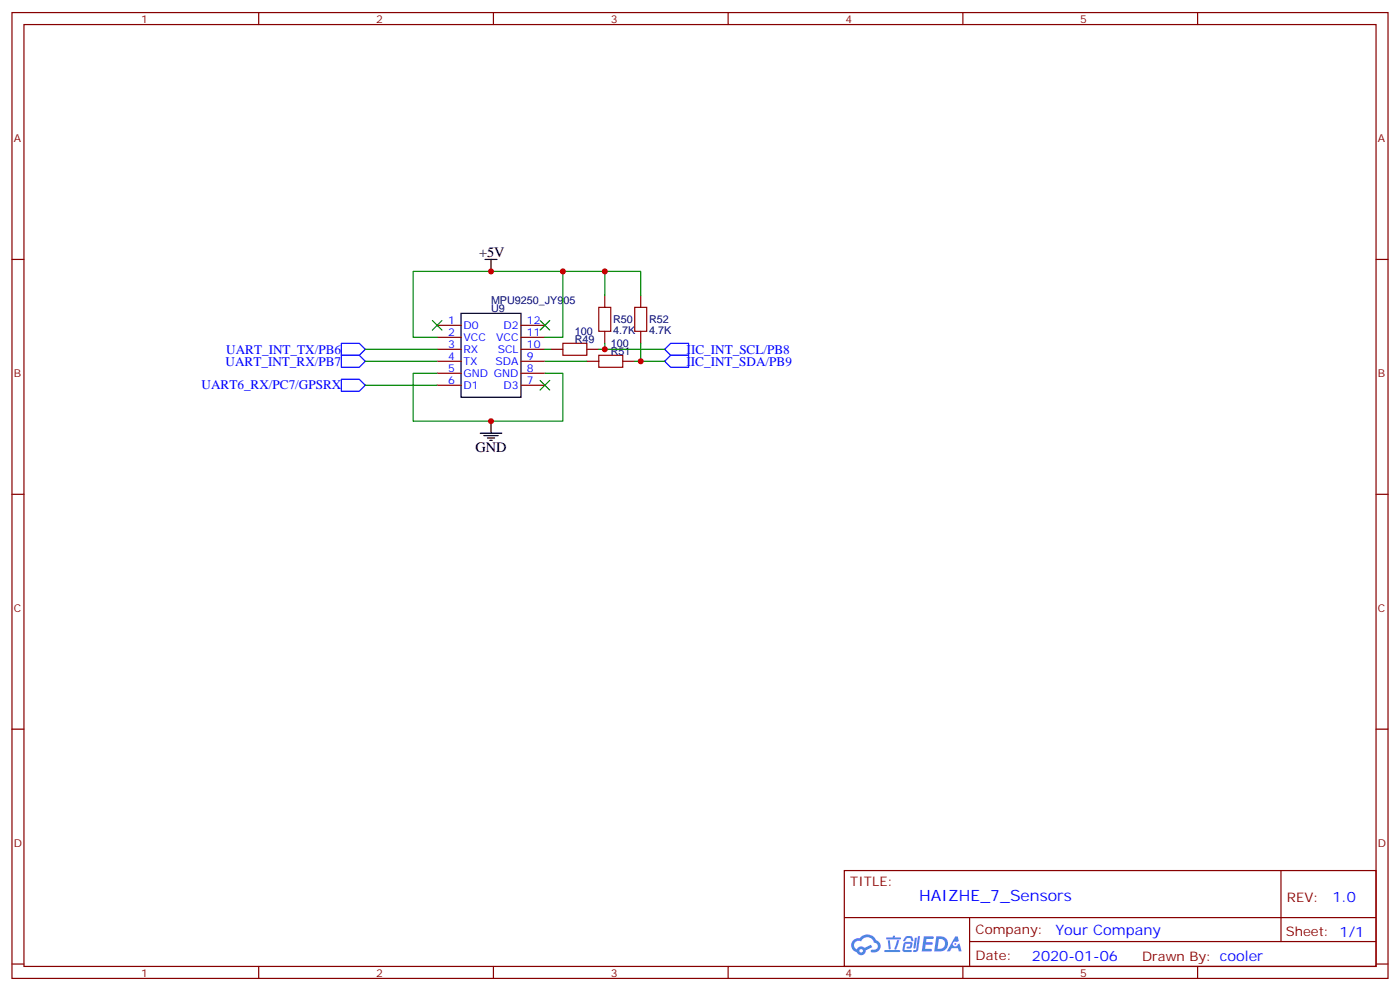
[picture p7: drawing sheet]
<svg xmlns="http://www.w3.org/2000/svg" width="412mm" height="292mm" viewBox="0 0 412 292" stroke-linecap="round" stroke-linejoin="round" font-family="sans-serif">
<g fill="none" stroke="#870000" stroke-width=".35">
<path d="M3.5 3.7h405.4v284.3h-405.4zM7.1 7.2h398.2v277.3h-398.2zM76.2 3.7v3.5M145.3 3.7v3.5M214.5 3.7v3.5M283.6 3.7v3.5M352.8 3.7v3.5M3.5 76.4h3.6M405.3 76.4h3.6M3.5 145.5h3.6M405.3 145.5h3.6M3.5 214.7h3.6"/>
<path d="M405.3 214.7h3.6M248.7 256.3h156.6v28.2h-156.6zM377.3 256.3v20.9M248.7 270.1h156.5M285.6 277.2h119.6M285.6 270.1v14.2M3.5 283.8h3.6M76.2 284.5v3.5M145.3 284.5v3.5M214.5 284.5v3.5M283.6 284.5v3.5M352.8 284.5v3.5"/>
<path d="M405.3 283.8h3.6"/>
</g>
<g fill="#5487ff">
<path d="M272.1 275.6h2.6l.3 .2-.1 .6h-2l-.1 1h1.6l.4 .4-.4 .3h-1.7l-.2 1.2 1.8 .1 .3 .3-.2 .4h-2.9z"/>
<path d="M281.4 275.7h.7l.4 1.3-.7 .3a.74 .74 0 0 0-1.1 .3 .74 .74 0 0 0 .5 1.1 .74 .74 0 0 0 .9-.7l.5-.3 .7 2.4h-.9l-.2-1h-1.9l-.5 1h-.9z"/>
<path d="M269.5 276.1h.6l-.4 2.9a.31 .31 0 0 1-.3 .3 .31 .31 0 0 1-.3-.3z"/>
<path d="M270.4 275.6h.6l-.5 4a.89 .89 0 0 1-.7 .7 .89 .89 0 0 1-.9-.3l1-.5z"/>
<path d="M266.8 275.8l.6-.2 1.2 .1 .5 1.3-.6 .1-.4-.9-1 .1a.95 .95 0 0 1-1 .8l-.1-.2z"/>
<path d="M266.4 277.5l1.8-.2a1.04 1.04 0 0 1 .6 1.1 1.04 1.04 0 0 1-.8 .9h-.7a.29 .29 0 0 1-.3-.4 .29 .29 0 0 1 .3-.2h.7l.2-.8h-1.4l-.4 1.7 1.9 .1a.29 .29 0 0 1 .3 .3 .29 .29 0 0 1-.3 .3h-2l-.4-.3 .2-2.1z"/>
<path d="M260.5 279.7h4.4a.3 .3 0 0 1 .3 .3 .3 .3 0 0 1-.3 .3h-4.3z"/>
<path d="M264.3 276.8h.6l-.5 1.6a1.02 1.02 0 0 1-.7 1.2l-.2-.3z"/>
<path d="M261.5 276.8h.6l.3 2.4-.3 .3-.3-.2z"/>
<path d="M261.1 276h1.9l.2-.5h.5l-.1 .5h1.5a.29 .29 0 0 1 .3 .3 .29 .29 0 0 1-.3 .3h-3.9z"/>
<path d="M275.8 275.6l-.6 4.5h1.4a2.27 2.27 0 0 0 2.7-2.3 2.27 2.27 0 0 0-2.7-2.2zM276.6 276.4a1.5 1.5 0 0 1 1.8 1.6 1.5 1.5 0 0 1-1.9 1.3h-.3z"/>
<path d="M251.4 276.8a2.09 2.09 0 0 0 1 3.5 1.37 1.37 0 0 0 1.5 .9 1.37 1.37 0 0 0 1.1-1.4l2-1-.5-.7-1.8 1a1.4 1.4 0 0 0-2.3 .4 1.32 1.32 0 0 1-.6-1.9 1.32 1.32 0 0 1 1.9-.4 2.02 2.02 0 0 1 2-1.3 2.02 2.02 0 0 1 1.8 1.6 1.09 1.09 0 0 1 1.1 1.4 1.09 1.09 0 0 1-1.6 .7 .41 .41 0 0 0-.5 .3 .41 .41 0 0 0 .4 .5 1.89 1.89 0 0 0 2.4-1.2 1.89 1.89 0 0 0-1.2-2.4 2.98 2.98 0 0 0-5-.6l-1 .1zM253.2 279.9a.52 .52 0 0 1 1 0 .52 .52 0 0 1-1 0z"/>
<circle cx="281.4" cy="277.9" r=".28"/>
</g>
<path d="M142.9 76.4h3.5M144.6 76.4v3.5M135.8 92.3h17.7v24.6h-17.7zM141.5 127.5h6.3M142.5 128.2h4.3M143.6 128.9h2.1M144.3 129.6h.7M144.6 124v3.5" fill="none" stroke="#000" stroke-width=".35"/>
<g fill="none" stroke="#870000" stroke-width=".35">
<path d="M128.8 95.8h7M128.8 99.3h7M153.5 95.8h7M153.5 99.3h7M178.2 87v3.5M178.2 97.5v3.6M188.7 87v3.5M188.7 97.5v3.6M128.8 102.8h7M128.8 106.4h7M128.8 109.9h7M128.8 113.4h7"/>
<path d="M153.5 102.8h7M153.5 106.4h7M153.5 109.9h7M153.5 113.4h7M162.3 102.8h3.5M172.9 102.8h3.5M172.9 106.4h3.5M183.4 106.4h3.6"/>
</g>
<path d="M176.4 90.5h3.5v7h-3.5zM187 90.5h3.5v7h-3.5zM165.8 101.1h7.1v3.5h-7.1zM176.4 104.6h7v3.5h-7z" fill="none" stroke="#a10000" stroke-width=".35"/>
<path d="M100.5 101.1h5.3l1.8 1.7-1.8 1.8h-5.3zM100.5 104.6h5.3l1.8 1.8-1.8 1.7h-5.3zM100.5 111.7h5.3l1.8 1.7-1.8 1.8h-5.3zM195.8 102.8l1.8-1.7h5.2v3.5h-5.2zM195.8 106.4l1.8-1.8h5.2v3.5h-5.2z" fill="none" stroke="#00f" stroke-width=".35"/>
<g fill="none" stroke="#008700" stroke-width=".35">
<path d="M165.8 79.9h12.4v7.1M178.2 79.9h10.5v7.1M128.8 99.3h-7.1v-19.4h44.1v19.4h-5.3M107.6 102.8h21.2M107.6 106.4h21.2M107.6 113.4h21.2M128.8 109.9h-7.1v14.1h44.1v-14.1h-5.3M160.5 102.8h1.8M160.5 106.4h12.4M176.4 102.8h19.4M178.2 101.1v1.7M187 106.4h8.8"/>
<path d="M188.7 101.1v5.3"/>
</g>
<g fill="#c00">
<circle cx="178.2" cy="79.9" r=".88"/>
<circle cx="188.7" cy="106.4" r=".88"/>
<circle cx="144.6" cy="124" r=".88"/>
<circle cx="144.6" cy="79.9" r=".88"/>
<circle cx="165.8" cy="79.9" r=".88"/>
<circle cx="178.2" cy="102.8" r=".88"/>
</g>
<g fill="#c00" stroke="#008700" stroke-width=".35">
<path d="M127.4 94.4l2.8 2.8zM130.2 94.4l-2.8 2.8z"/>
<path d="M159.1 94.4l2.8 2.8zM161.9 94.4l-2.8 2.8z"/>
<path d="M159.1 112l2.8 2.8zM161.9 112l-2.8 2.8z"/>
</g>
<text font-size="4.6" fill="#00f" x="270.8" y="265.3">HAIZHE_7_Sensors</text>
<g font-size="4.2">
<text x="141.1" y="75.7">+5V</text>
<text x="140.1" y="133.2">GND</text>
</g>
<g font-size="4.2" fill="#00f">
<text x="392.5" y="265.6">1.0</text>
<text x="310.9" y="275.1">Your Company</text>
<text x="304" y="282.9">2020-01-06</text>
</g>
<g font-size="3.9" fill="#00f">
<text x="66.5" y="107.6">UART_INT_RX/PB7</text>
<text x="66.7" y="104.1">UART_INT_TX/PB6</text>
<text x="202.2" y="107.6">IIC_INT_SDA/PB9</text>
<text x="202.3" y="104.1">IIC_INT_SCL/PB8</text>
<text x="59.4" y="114.7">UART6_RX/PC7/GPSRX</text>
</g>
<g font-size="3.9" fill="#800">
<text x="250.5" y="260.9">TITLE:</text>
<text x="379.1" y="265.6">REV:</text>
<text x="287.4" y="275.1">Company:</text>
<text x="378.7" y="275.7">Sheet: 1/1</text>
<text x="287.4" y="282.8">Date:</text>
<text x="336.4" y="282.8">Drawn By: cooler</text>
</g>
<g font-size="3.2" fill="#800">
<text x="41.6" y="6.7">1</text>
<text x="110.8" y="6.7">2</text>
<text x="179.9" y="6.7">3</text>
<text x="249.1" y="6.7">4</text>
<text x="318.2" y="6.7">5</text>
<text x="4.1" y="41.8">A</text>
<text x="405.9" y="41.8">A</text>
<text x="4.1" y="110.9">B</text>
<text x="405.9" y="110.9">B</text>
<text x="4.1" y="180.1">C</text>
<text x="405.9" y="180.1">C</text>
<text x="4.1" y="249.2">D</text>
<text x="405.9" y="249.2">D</text>
<text x="41.6" y="287.5">1</text>
<text x="110.8" y="287.5">2</text>
<text x="179.9" y="287.5">3</text>
<text x="249.1" y="287.5">4</text>
<text x="318.2" y="287.5">5</text>
</g>
<g font-size="3.2" fill="#000080">
<text x="144.6" y="89.4">MPU9250_JY905</text>
<text x="144.6" y="91.9">U9</text>
<text x="180.6" y="95.2">R50</text>
<text x="191.2" y="95.2">R52</text>
<text x="169.3" y="98.6">100</text>
<text x="169.3" y="101.1">R49</text>
<text x="180.6" y="98.4">4.7K</text>
<text x="191.2" y="98.4">4.7K</text>
<text x="179.9" y="102.1">100</text>
<text x="179.9" y="104.6">R51</text>
</g>
<g font-size="3.2" fill="#00f">
<text x="132" y="95.4">1</text>
<text x="155.2" y="95.4">12</text>
<text x="132" y="99">2</text>
<text x="136.5" y="96.8">D0</text>
<text x="136.5" y="100.4">VCC</text>
<text x="146.2" y="100.4">VCC</text>
<text x="148.3" y="96.8">D2</text>
<text x="155.2" y="99">11</text>
<text x="132" y="102.5">3</text>
<text x="132" y="106">4</text>
<text x="136.5" y="103.9">RX</text>
<text x="136.5" y="107.4">TX</text>
<text x="146" y="107.4">SDA</text>
<text x="146.6" y="103.9">SCL</text>
<text x="155.2" y="106">9</text>
<text x="155.2" y="102.5">10</text>
<text x="132" y="109.5">5</text>
<text x="132" y="113.1">6</text>
<text x="136.5" y="110.9">GND GND</text>
<text x="155.2" y="113.1">7</text>
<text x="155.2" y="109.5">8</text>
<text x="136.5" y="114.5">D1</text>
<text x="148.3" y="114.5">D3</text>
</g>
</svg>
